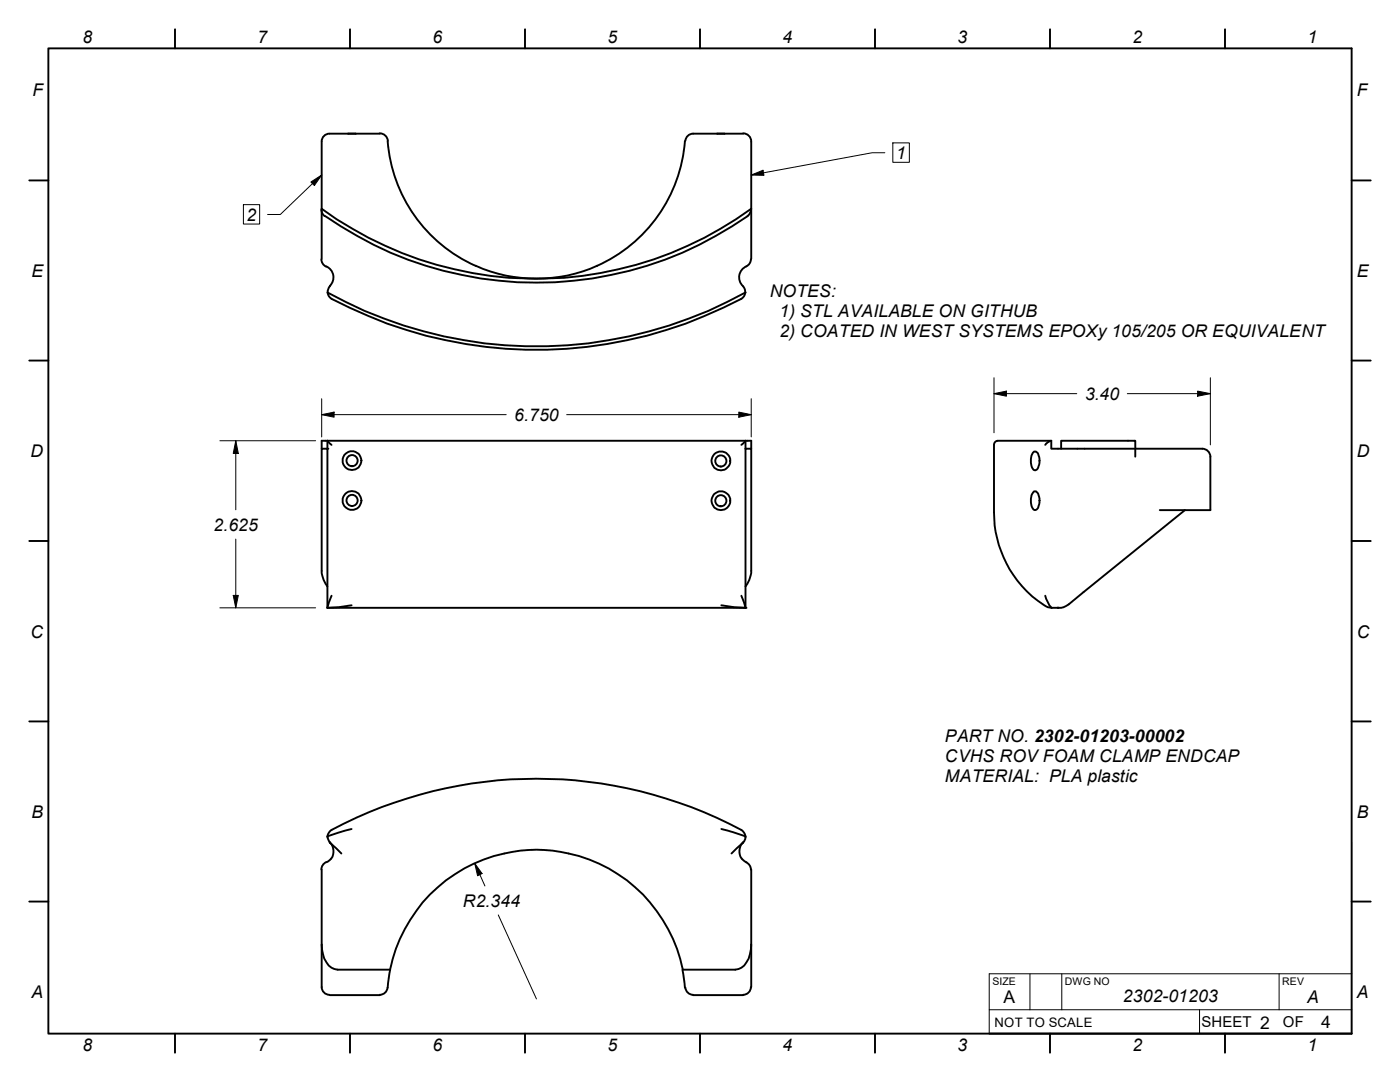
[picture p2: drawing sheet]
<svg xmlns="http://www.w3.org/2000/svg" width="279mm" height="216mm" viewBox="0 0 279 216" stroke-linecap="round" stroke-linejoin="round" font-family="sans-serif">
<!-- layer: Visible Edges(ANSI-PIG) -->
<g fill="none" stroke="#000" stroke-width=".38">
<path d="M65.8 26.7a1.56 1.56 0 0 0-1.6 1.5v23.5M65.8 26.7h10M69.5 26.7h1.5M75.8 26.6a1.62 1.62 0 0 1 1.6 1.5M77.4 28.1a29.7 29.7 0 0 0 17.5 24.9M136.7 28.1a29.7 29.7 0 0 1-17.6 24.9M138.3 26.7h10M138.3 26.7a1.56 1.56 0 0 0-1.5 1.4M143.1 26.7h1.5M148.3 26.6a1.62 1.62 0 0 1 1.6 1.6v23.5M64.1 51.7a1.62 1.62 0 0 0 1 1.5M64.1 41.8a1.62 1.62 0 0 0 .7 1.3"/>
<path d="M64.2 41.7a72.9 72.9 0 0 0 85.7 0M64.9 43.1a73.6 73.6 0 0 0 84.3 0M65.1 53.2a2.38 2.38 0 0 1 .7 3.9M65.3 58.4a86.3 86.3 0 0 0 83.5 0 1.79 1.79 0 0 1-.8 1.2 86.9 86.9 0 0 1-82.2-.2zM65.9 57.1a1.56 1.56 0 0 0-.5 1.2M94.9 53a29.6 29.6 0 0 0 24.3 0M149.9 51.7a1.84 1.84 0 0 1-1.4 1.7 2.48 2.48 0 0 0 0 3.9l.2 1M149.9 41.8a1.56 1.56 0 0 1-.7 1.3M64.2 89.5v-1.6h85.7v1.6M65.3 89.5h-1.1v24.4a5.5 5.5 0 0 0 1.1 3.1M66.2 88.8l-.9-.9v33.4M148 88.8l.8-.9v1.6"/>
<path d="M148.8 89.5h1.1v24.4a5.5 5.5 0 0 1-1.1 3.1M148.8 89.5v31.8M206.2 90.2l.4-.1a1.57 1.57 0 0 1 .9 1.8 1.74 1.74 0 0 1-.9 2 1.68 1.68 0 0 1-.9-2l.2-1zM206.2 98.2l.2-.2a.83 .83 0 0 1 .9 .8 2.62 2.62 0 0 1-.5 2.9l-.2 .1a1.68 1.68 0 0 1-.9-1.9l.2-1.1zM209.8 87.9v1.6h16.6M209.8 87.9l-.7 .4-.5 .5M209.8 87.9l-10.7 .1a.79 .79 0 0 0-.7 .8v13.4a21.8 21.8 0 0 0 10.7 19l.8 .1M211.8 89.5v-1.6h14.8v3.2M226.6 89.5h13.4M239.9 89.5a1.62 1.62 0 0 1 1.7 1.7M241.6 91.1v10.7h-10.1M66.2 118.9l-.9 2.4"/>
<path d="M148 118.9l.8 2.4M208.6 118.9l.8 1.9 .5 .5M236.5 101.8l-23.2 18.8a2.9 2.9 0 0 1-2.2 .7M65.3 121.3h83.5M70.2 120.8l-2.6 .4-2.3 .1M144 120.8l2.5 .4 2.3 .1M209.9 121.3h1.2M211.1 121.2v.1M64.2 173.5v23.5M65.1 172a1.62 1.62 0 0 0-1 1.5M65.3 166.9a1.99 1.99 0 0 1 .9-1.3 86.7 86.7 0 0 1 82 .2l.6 1.1M65.3 166.9v.2"/>
<path d="M65.4 167.1l.5 1M65.8 168.1l2.3 2.2M65.8 168.1a2.37 2.37 0 0 1-.6 3.9M70.2 165.4l-4.9 1.5M144 165.4l4.8 1.5M148.3 168.1a2.37 2.37 0 0 0 .7 3.9M148.3 168.1l-2.3 2.2M148.8 166.9l-.2 .8-.3 .4M148.9 172.1a1.56 1.56 0 0 1 1 1.4M149.9 173.5v23.5M64.2 188.5a5.3 5.3 0 0 0 2 4.6l1.2 .4h10.5a29.8 29.8 0 0 1 29.2-24 29.8 29.8 0 0 1 29.2 24h10.4a3.4 3.4 0 0 0 3-3.1l.2-1.9M64.2 196.9a1.56 1.56 0 0 0 1.6 1.6"/>
<path d="M65.8 198.6h10M77.3 197.1a1.56 1.56 0 0 1-1.5 1.4M77.9 193.5l-.5 3.6M136.2 193.5l.5 3.6M136.8 197.1a1.56 1.56 0 0 0 1.5 1.4M138.3 198.6h10M149.9 196.9a1.56 1.56 0 0 1-1.6 1.6"/>
<circle cx="70.3" cy="99.9" r="1.88"/>
<circle cx="70.3" cy="91.9" r="1.88"/>
<circle cx="70.3" cy="91.9" r="1.11"/>
<circle cx="70.3" cy="99.9" r="1.11"/>
<circle cx="143.9" cy="92" r="1.88"/>
<circle cx="143.9" cy="99.9" r="1.11"/>
<circle cx="143.9" cy="92" r="1.11"/>
<circle cx="143.9" cy="99.9" r="1.86"/>
</g>
<g fill="#000">
<circle cx="65.3" cy="89.5" r=".19"/>
<circle cx="148.8" cy="121.3" r=".19"/>
</g>
<!-- layer: Sketch Geometry(ANSI-PIG) -->
<g fill="none" stroke="#000" stroke-width=".38">
<path d="M9.7 9.7h260v196.5h-260zM34.9 5.8v3.9M69.8 5.8v3.9M104.8 5.8v3.9M139.7 5.8v3.9M174.6 5.8v3.9M209.5 5.8v3.9M244.5 5.8v3.9M5.8 36h3.9M269.7 36h3.9M5.8 71.9h3.9M269.7 71.9h3.9"/>
<path d="M5.8 107.9h3.9M269.7 107.9h3.9M5.8 144h3.9M269.7 144h3.9M5.8 179.9h3.9M269.7 179.9h3.9M34.9 206.2v3.9M69.8 206.2v3.9M104.8 206.2v3.9M139.7 206.2v3.9M174.6 206.2v3.9M197.4 206.2h72.3"/>
<path d="M209.5 206.2v3.9M244.5 206.2v3.9"/>
</g>
<!-- layer: Dimensions(ANSI-PIG) -->
<g fill="none" stroke="#000" stroke-width=".2">
<path d="M64.2 79.6v7.6M149.9 79.6v7.6M198.4 78.5l2.5-.5v1.1zM198.4 78.5h16.5M198.4 75.4v11M225 78.5h16.6M239 78l2.6 .5-2.6 .6zM241.6 75.4v13.4M43.9 87.9h19.1M47.1 87.9l.5 2.6h-1.1zM47.1 87.9v13.8M64.2 82.7l2.5-.5v1z"/>
<path d="M64.2 82.7h36.8M113.1 82.7h36.8M147.4 82.2l2.5 .5-2.5 .5zM46.5 118.8h1.1l-.5 2.5zM47.1 107.6v13.7M43.9 121.3h19.1M94.7 172.3l1.5 2-.9 .5zM94.7 172.3l2.1 4.5M269.7 168.1v38.1M99.4 182.6l7.7 16.7M205.5 194.3v7.2M211.9 194.3v7.2"/>
<path d="M255.3 194.3v7.2M269.7 194.3h-72.3v11.9M197.4 201.5h72.3M239.4 201.5v4.7"/>
</g>
<!-- layer: Symbols(ANSI-PIG) -->
<path d="M62 36.3l2.2-1.4-1.5 2.1zM64.2 34.9l-8.3 7.9h-2.5M149.9 34.9l2.4-.9 .2 1zM176.6 30.5h-2.5l-24.2 4.4M178.2 28.5h3.3v3.9h-3.3zM48.6 40.8h3.2v3.9h-3.2z" fill="none" stroke="#000" stroke-width=".2"/>
<g fill="#000">
<path d="M62 36.3l2.2-1.4-1.5 2.1z" fill-rule="evenodd"/>
<path d="M149.9 34.9l2.4-.9 .2 1z" fill-rule="evenodd"/>
</g>
<!-- layer: Dimensions(ANSI-PIG) -->
<g fill="#000">
<path d="M198.4 78.5l2.5-.5v1.1z" fill-rule="evenodd"/>
<path d="M239 78l2.6 .5-2.6 .6z" fill-rule="evenodd"/>
<path d="M47.1 87.9l.5 2.6h-1.1z" fill-rule="evenodd"/>
<path d="M64.2 82.7l2.5-.5v1z" fill-rule="evenodd"/>
<path d="M147.4 82.2l2.5 .5-2.5 .5z" fill-rule="evenodd"/>
<path d="M46.5 118.8h1.1l-.5 2.5z" fill-rule="evenodd"/>
<path d="M94.7 172.3l1.5 2-.9 .5z" fill-rule="evenodd"/>
</g>
<g font-size="3.5">
<text x="16.4" y="8.6">8</text>
<text x="51.4" y="8.6">7</text>
<text x="86.3" y="8.6">6</text>
<text x="121.2" y="8.6">5</text>
<text x="156.1" y="8.6">4</text>
<text x="191.1" y="8.6">3</text>
<text x="226" y="8.6">2</text>
<text x="260.9" y="8.6">1</text>
<text x="6.5" y="19.2">F</text>
<text x="270.8" y="19.2">F</text>
<text x="178.8" y="31.8">1</text>
<text x="49.2" y="44.1">2</text>
<text x="6.3" y="55.2">E</text>
<text x="153.6" y="59.2">NOTES:</text>
<text x="270.8" y="55.2">E</text>
<text x="155.6" y="63.2">1) STL AVAILABLE ON GITHUB</text>
<text x="155.6" y="67.2">2) COATED IN WEST SYSTEMS EPOXy 105/205 OR EQUIVALENT</text>
<text x="216.5" y="79.8">3.40</text>
<text x="102.6" y="84">6.750</text>
<text x="6.1" y="91.2">D</text>
<text x="270.8" y="91.2">D</text>
<text x="42.6" y="105.9">2.625</text>
<text x="6.1" y="127.3">C</text>
<text x="270.8" y="127.3">C</text>
<text x="188.6" y="148">PART NO. 2302-01203-00002</text>
<text x="188.6" y="152">CVHS ROV FOAM CLAMP ENDCAP</text>
<text x="188.6" y="156">MATERIAL: PLA plastic</text>
<text x="6.3" y="163.2">B</text>
<text x="270.8" y="163.2">B</text>
<text x="92.4" y="180.9">R2.344</text>
<text x="6.3" y="199.2">A</text>
<text x="200.3" y="200.1">A</text>
<text x="224.1" y="200">2302-01203</text>
<text x="260.9" y="200.1">A</text>
<text x="270.8" y="199.2">A</text>
<text x="16.4" y="209.8">8</text>
<text x="51.4" y="209.7">7</text>
<text x="86.3" y="209.8">6</text>
<text x="121.2" y="209.7">5</text>
<text x="156.1" y="209.8">4</text>
<text x="191.1" y="209.8">3</text>
<text x="226" y="209.8">2</text>
<text x="251.5" y="205.2">2</text>
<text x="260.9" y="209.8">1</text>
<text x="263.7" y="205.2">4</text>
</g>
<g font-size="3">
<text x="239.8" y="205">SHEET</text>
<text x="256" y="205">OF</text>
</g>
<text font-size="2.6" x="198.5" y="204.9">NOT TO SCALE</text>
<g font-size="2.1">
<text x="198.1" y="196.5">SIZE</text>
<text x="212.5" y="196.5">DWG NO</text>
<text x="255.9" y="196.5">REV</text>
</g>
</svg>
